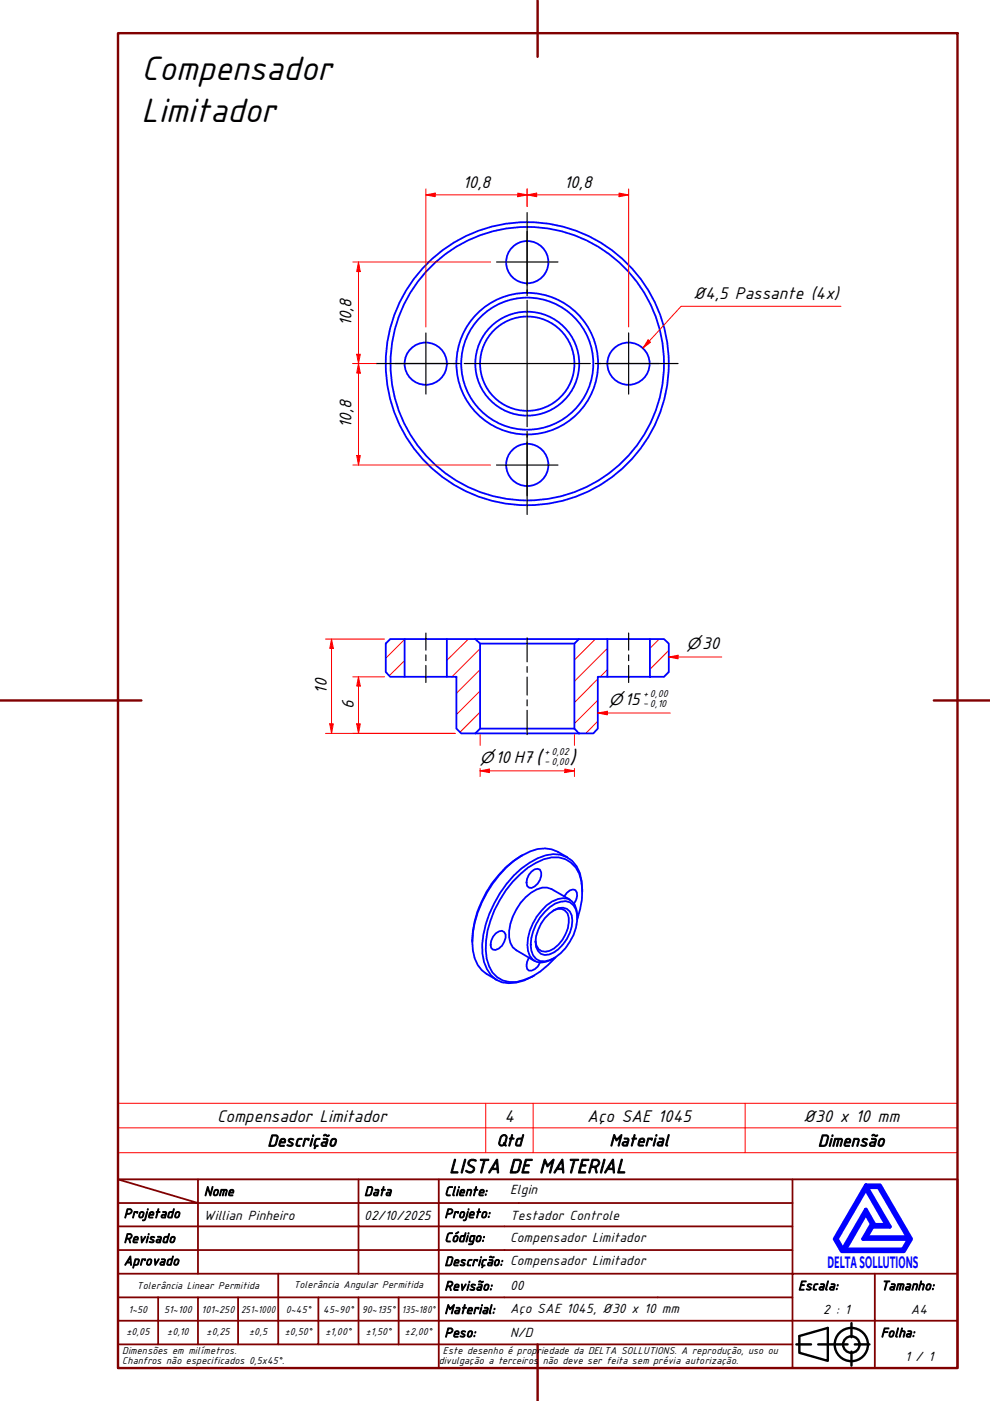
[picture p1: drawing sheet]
<svg xmlns="http://www.w3.org/2000/svg" width="210mm" height="297mm" viewBox="0 0 210 297" stroke-linecap="round" stroke-linejoin="round" font-family="sans-serif">
<!-- layer: Hatch (ABNT) -->
<g fill="none" stroke="#f00" stroke-width=".21">
<path d="M85.8 135.6l-4 4M94.8 135.5l-.1 .1M99.3 135.5l-4.6 4.5M101.8 137.5l-6 6M126.2 135.5l-4.4 4.4M128.8 137.5l-7 6.9M139.8 135.5l-2 2M141.8 137.9l-4 4M85.8 140.1l-3.3 3.1M101.8 151l-4.3 4.2M101.8 146.5l-5 5M101.8 142l-5 5"/>
<path d="M126.7 152.9l-2.5 2.6M126.7 148.4l-4.9 5M126.7 143.9l-4.9 5.1M128.8 142l-1.5 1.5M141.8 142.4l-1.1 1.1"/>
</g>
<!-- layer: Visible (ABNT) -->
<g fill="none" stroke="#00f" stroke-width=".38">
<path d="M82.7 135.5h3.1v8h-3.1l-.9-1v-6.1zM85.8 135.5h8.9M94.7 135.5h6.1l1 .9v18.1l-1 1h-3l-1-1v-11h-2.1zM100.8 135.5h21.9M101.8 136.4h20M121.8 136.4l.9-.9h6.1v8h-2.1v11l-.9 1h-3.1l-.9-1zM128.8 135.5h9M137.8 135.5h3l1 .9v6.1l-1 1h-3zM85.8 143.5h8.9M100.8 155.5h21.9M101.8 154.5h20M128.8 143.5h9"/>
<path d="M105.1 197.9l.7-.4 .6-.2 .5 .3a2.36 2.36 0 0 1-.5 2.9l-.6 .6-.7 .3-.6-.1a2 2 0 0 1 0-2.7zM110.7 181.3a22.2 22.2 0 0 0-10.6 18.4M112.7 184.8l.6-.5 .7-.1 .5 .2a2.96 2.96 0 0 1-1.8 3.9l-.6-.1a2.03 2.03 0 0 1 0-2.7zM115.5 193.3a5.7 5.7 0 0 1 4.5-2.2 2.88 2.88 0 0 1 2.4 2.9 10.5 10.5 0 0 1-5.8 9.6 2.69 2.69 0 0 1-4-2.1 10 10 0 0 1 2.9-8.2zM115.5 194.7a5.1 5.1 0 0 1 3.9-2.2 2.36 2.36 0 0 1 1.9 2.7 8.2 8.2 0 0 1-4.8 7.2 2.06 2.06 0 0 1-2.8-1.6 7.3 7.3 0 0 1 1.8-6.1zM117.3 193.1a2.04 2.04 0 0 1 3.3 1.4 7.5 7.5 0 0 1-4.1 7.1 2.07 2.07 0 0 1-3-2.1M119.6 190a1.97 1.97 0 0 1 2.4-1.3 2.3 2.3 0 0 1-.3 2.9M120.3 181.8a7.7 7.7 0 0 0-9.6-.5 23.3 23.3 0 0 0-10.6 18.4 7.7 7.7 0 0 0 5.2 8.1M120.8 190.7l-3.8-2.2a4 4 0 0 0-4.4 .8 11.7 11.7 0 0 0-4.7 9.4l.3 1.2 .5 .9 .8 .7 3.8 2.3M122.4 195a14.9 14.9 0 0 0 .4-9.8 5.6 5.6 0 0 0-7.5-3 20 20 0 0 0-10.5 10.8 18 18 0 0 0-1.6 10.2 5.6 5.6 0 0 0 4.8 5 11.1 11.1 0 0 0 8.2-3.6l1.6-1.6M122.4 194.6a4.9 4.9 0 0 0-1.2-3.5 3.5 3.5 0 0 0-4.1 0 11.2 11.2 0 0 0-5.1 10.5 2.87 2.87 0 0 0 3.9 2.3l1.6-.7M123.4 189.1a10.4 10.4 0 0 0-1.2-5.5 5.7 5.7 0 0 0-6.5-2.3 18 18 0 0 0-9.7 8.1 21.4 21.4 0 0 0-3.7 12.8 7.5 7.5 0 0 0 2.9 5.5 7.4 7.4 0 0 0 7.6-.6l.4-.2"/>
<path d="M112.1 203.1a2.03 2.03 0 0 0 0 2.7 2.35 2.35 0 0 0 2.4-1.7"/>
<circle cx="111.8" cy="55.6" r="4.5"/>
<circle cx="90.3" cy="77.1" r="4.5"/>
<circle cx="111.8" cy="77.1" r="10"/>
<circle cx="111.8" cy="77.1" r="11"/>
<circle cx="111.8" cy="77.1" r="15"/>
<circle cx="111.8" cy="77.1" r="14"/>
<circle cx="111.8" cy="77.1" r="29"/>
<circle cx="111.8" cy="77.1" r="30"/>
<circle cx="133.3" cy="77.1" r="4.5"/>
<circle cx="111.8" cy="98.6" r="4.5"/>
</g>
<path d="M25 239.1h178v-5.2h-178v10.5M103 233.9v10.5M113 233.9v10.5M158 233.9v10.5M203 239.1v5.3h-178M25 244.4v5.6h178v-5.6" fill="none" stroke="#f00" stroke-width=".21"/>
<!-- layer: Borda A3/A4 (ABNT) -->
<path d="M25 7h178v283.1h-178zM114 0v12.1M0 148.5h30M198 148.5h12M114 285v12" fill="none" stroke="#800000" stroke-width=".51"/>
<path d="M183.6 257.3l1.2 2.2-1.8 3.2h9.7l-1.2 2.2h-12.3zM183.6 252.1l4.4 7.6h-2.6l-1.8-3.2-4.9 8.4-1.3-2.2zM183.6 251.3h3l6.6 11.4-1.6 2.6h-13.1l-1.5-2.6zM183.8 251.7h2.5l6.2 10.6h-8.8l1.3-2.2h3.7zM185 259.7h.2l-.2 .2z" fill="none" stroke="#00f" stroke-width=".83"/>
<!-- layer: 0 -->
<path d="M178.5 265.3h13.1" fill="none" stroke="#000" stroke-width=".21"/>
<g fill="none" stroke="#800000" stroke-width=".38">
<path d="M25 250l17 5.1h-17M25 250h178v40.1h-178zM42 255.1h34v4.9h17M42 255.1v15M42 250v5.1M76 250v5.1h17v4.9M93 250v5.1h75M168 250v20.1h-143M25 260h51v10.1M25 275.1h17M33.5 275.1v9.9M50.5 275.1h-8.5v9.9"/>
<path d="M59 270.1v14.9h-8.5M67.5 275.1v9.9h-8.5M76 275.1v9.9h8.5M84.5 275.1v9.9M93 275.1h-42.5v9.9M93 260v5h-68M93 275.1v9.9h75M93 260h75M93 275.1h75M168 265h-75v10.1M185.5 270.1v9.9h17.5M203 270.1h-35v9.9h17.5v10.1"/>
<path d="M25 285h25.5M25 280h143v10.1M67.5 285h8.5M84.5 285h8.5v5.1"/>
</g>
<g fill="none" stroke="#000" stroke-width=".51">
<path d="M168.8 285h3.2M169.5 283.3l6-1.8v7l-6-1.7zM173.5 285h6.2M180.5 280.5v3M180.5 286.6v2.9M181.2 285h3.1"/>
<circle cx="180.5" cy="285.1" r="3.5"/>
<circle cx="180.5" cy="285.1" r="1.75"/>
</g>
<!-- layer: Marca de centro (ISO) -->
<g fill="none" stroke="#000" stroke-width=".25">
<path d="M105.3 55.5h13M111.8 49.1v13M111.8 45.1v15.3M79.8 77.1h15.3M83.8 77.1h13M90.3 70.6v13M96.1 77.1h1.3M98.4 77.1h26.8M111.8 61.5v1.2M111.8 63.7v26.8M126.2 77.1h1.2M126.7 77.1h13.1"/>
<path d="M128.4 77.1h15.4M133.3 70.6v13M105.3 98.6h13M111.8 92.1v13M111.8 91.4v1.3M111.8 93.7v15.4"/>
</g>
<!-- layer: Linha de centro (ISO) -->
<path d="M90.3 134.2v3.6M90.3 138.9v1.2M111.8 135.2v5.1M133.3 134.2v3.6M133.3 138.9v1.2M90.3 141.1v3.6M111.8 141.3v1.2M111.8 143.6v3.8M111.8 148.4v1.3M111.8 150.6v5.2M133.3 141.1v3.6" fill="none" stroke="#000" stroke-width=".25"/>
<path d="M90.3 41.3h2" fill="none" stroke="#f00" stroke-width=".21"/>
<path d="M90.3 41.3l2-.4v.8z" fill="#f00"/>
<path d="M90.3 41.3l2-.4v.8zM109.8 41.3h2" fill="none" stroke="#f00" stroke-width=".21"/>
<path d="M109.8 40.9l2 .4-2 .4z" fill="#f00"/>
<path d="M90.3 40.1v29.2M92.3 41.3h17.5M109.8 40.9l2 .4-2 .4zM111.8 40.1v3.7M131.3 41.3h2" fill="none" stroke="#f00" stroke-width=".21"/>
<path d="M131.3 40.9l2 .4-2 .4z" fill="#f00"/>
<path d="M111.8 41.3h2M131.3 40.9l2 .4-2 .4z" fill="none" stroke="#f00" stroke-width=".21"/>
<path d="M111.8 41.3l2-.4v.8z" fill="#f00"/>
<path d="M76 55.5v2.1M111.8 41.3l2-.4v.8zM111.8 40.1v3.7M113.8 41.3h17.5M133.3 40.1v29.2" fill="none" stroke="#f00" stroke-width=".21"/>
<path d="M76 55.5l.4 2.1h-.8z" fill="#f00"/>
<path d="M76 55.5l.4 2.1h-.8zM76 75.1v2" fill="none" stroke="#f00" stroke-width=".21"/>
<path d="M75.6 75.1h.8l-.4 2z" fill="#f00"/>
<path d="M74.8 55.5h29.2M76 57.6v17.5M74.8 77.1h3.7M75.6 75.1h.8l-.4 2zM76 77.1v2" fill="none" stroke="#f00" stroke-width=".21"/>
<path d="M76 77.1l.4 2h-.8z" fill="#f00"/>
<path d="M76 77.1l.4 2h-.8zM76 96.6v2" fill="none" stroke="#f00" stroke-width=".21"/>
<path d="M75.6 96.6h.8l-.4 2z" fill="#f00"/>
<path d="M74.8 77.1h5M76 79.1v17.5M74.8 98.6h29.2M75.6 96.6h.8l-.4 2z" fill="none" stroke="#f00" stroke-width=".21"/>
<path d="M137.7 72.3l-1.4 1.5" fill="none" stroke="#f00" stroke-width=".21"/>
<path d="M137.4 72.1l.5 .5-1.6 1.2z" fill="#f00"/>
<path d="M137.4 72.1l.5 .5-1.6 1.2zM178.3 64.9h-33.9l-6.7 7.4" fill="none" stroke="#f00" stroke-width=".21"/>
<path d="M70.3 153.5v2" fill="none" stroke="#f00" stroke-width=".21"/>
<path d="M69.9 153.5h.8l-.4 2z" fill="#f00"/>
<path d="M70.3 135.5v2M69.9 153.5h.8l-.4 2z" fill="none" stroke="#f00" stroke-width=".21"/>
<path d="M70.3 135.5l.4 2h-.8z" fill="#f00"/>
<path d="M69 135.5h12.5M70.3 135.5l.4 2h-.8zM70.3 137.5v16M69 155.5h27.5M76 143.5v2" fill="none" stroke="#f00" stroke-width=".21"/>
<path d="M76 143.5l.4 2h-.8z" fill="#f00"/>
<path d="M76 143.5l.4 2h-.8zM76 153.5v2" fill="none" stroke="#f00" stroke-width=".21"/>
<path d="M75.6 153.5h.8l-.4 2z" fill="#f00"/>
<path d="M141.8 139.3h2M74.8 143.5h6.7M74.8 155.5h21.7M75.6 153.5h.8l-.4 2zM76 145.5v8" fill="none" stroke="#f00" stroke-width=".21"/>
<path d="M141.8 139.3l2-.4v.8z" fill="#f00"/>
<path d="M141.8 139.3l2-.4v.8zM143.8 139.3h9.2M126.7 151.2h2.1" fill="none" stroke="#f00" stroke-width=".21"/>
<path d="M126.7 151.2l2.1-.4v.8z" fill="#f00"/>
<path d="M126.7 151.2l2.1-.4v.8zM128.8 151.2h13.3M101.8 163.4h2" fill="none" stroke="#f00" stroke-width=".21"/>
<path d="M101.8 163.4l2-.3v.7z" fill="#f00"/>
<path d="M101.8 163.4l2-.3v.7zM119.8 163.4h2" fill="none" stroke="#f00" stroke-width=".21"/>
<path d="M119.8 163.1l2 .3-2 .4z" fill="#f00"/>
<path d="M101.8 155.8v2.2M121.8 155.8v2.2M101.8 162.9v1.7M103.8 163.4h16M119.8 163.1l2 .3-2 .4zM121.8 162.9v1.7" fill="none" stroke="#f00" stroke-width=".21"/>
<g font-size="7.7">
<text x="30" y="17.1">Compensador</text>
<text x="30" y="26">Limitador</text>
</g>
<g font-size="4.6">
<text x="113.6" y="162">(</text>
<text x="120.7" y="162">)</text>
<text x="95.2" y="248.7">LISTA DE MATERIAL</text>
</g>
<g font-size="3.9">
<text x="98.1" y="39.8">10,8</text>
<text x="119.6" y="39.8">10,8</text>
<text x="146.9" y="63.4">Ø4,5 Passante (4x)</text>
<text x="74.5" y="69.2" transform="rotate(-90 74.5 69.2)">10,8</text>
<text x="74.5" y="90.7" transform="rotate(-90 74.5 90.7)">10,8</text>
<text x="69.3" y="147.1" transform="rotate(-90 69.3 147.1)">10</text>
<text x="75" y="150.4" transform="rotate(-90 75 150.4)">6</text>
<text x="46" y="237.8">Compensador Limitador</text>
<text x="106.9" y="237.8">4</text>
<text x="124.5" y="237.8">Aço SAE 1045</text>
<text x="170.3" y="237.8">Ø30 x 10 mm</text>
</g>
<g font-size="3.8">
<text x="56.7" y="243.1">Descrição</text>
<text x="105.3" y="243">Qtd</text>
<text x="129.2" y="243">Material</text>
<text x="173.4" y="243.1">Dimensão</text>
</g>
<text font-size="3.8" fill="#00f" x="175.5" y="268.8">DELTASOLLUTIONS</text>
<g font-size="3.4">
<text x="145.5" y="137.7">⌀30</text>
<text x="129.1" y="149.5">⌀15</text>
<text x="101.7" y="161.8">⌀10H7</text>
</g>
<g font-size="3">
<text x="43.2" y="253.5">Nome</text>
<text x="77.2" y="253.5">Data</text>
<text x="94.2" y="253.5">Cliente:</text>
<text x="108.1" y="253.2">Elgin</text>
<text x="26.2" y="263.5">Revisado</text>
<text x="26.2" y="258.2">Projetado</text>
<text x="43.2" y="258.6">Willian Pinheiro</text>
<text x="77.2" y="258.6">02/10/2025</text>
<text x="94.2" y="263.3">Código:</text>
<text x="94.2" y="258.2">Projeto:</text>
<text x="108.1" y="263.3">Compensador Limitador</text>
<text x="108.1" y="258.6">Testador Controle</text>
<text x="26.2" y="268.3">Aprovado</text>
<text x="94.2" y="268.4">Descrição: Compensador Limitador</text>
<text x="94.2" y="273.6">Revisão:</text>
<text x="108.1" y="273.5">00</text>
<text x="169.2" y="273.5">Escala:</text>
<text x="186.8" y="273.5">Tamanho:</text>
<text x="94.2" y="278.6">Material:</text>
<text x="108.1" y="278.4">Aço SAE 1045, Ø30 x 10 mm</text>
<text x="174.6" y="278.6">2 : 1</text>
<text x="193.1" y="278.6">A4</text>
<text x="94.2" y="283.5">Peso:</text>
<text x="108.1" y="283.5">N/D</text>
<text x="186.8" y="283.5">Folha:</text>
<text x="191.9" y="288.5">1 / 1</text>
</g>
<g font-size="2.3">
<text x="136.3" y="149.7">- 0,10</text>
<text x="136.3" y="147.7">+ 0,00</text>
<text x="115.4" y="162">- 0,00</text>
<text x="115.4" y="160">+ 0,02</text>
<text x="29" y="273.4">Tolerância Linear Permitida</text>
<text x="62.3" y="273.2">Tolerância Angular Permitida</text>
<text x="27.2" y="278.3">1~50</text>
<text x="34.8" y="278.3">51~100</text>
<text x="42.7" y="278.3">101~250</text>
<text x="51.1" y="278.3">251~1000</text>
<text x="60.6" y="278.3">0~45°</text>
<text x="68.5" y="278.3">45~90°</text>
<text x="76.7" y="278.3">90~135°</text>
<text x="85.2" y="278.3">135~180°</text>
<text x="25.9" y="287.1">Dimensões em milímetros.</text>
<text x="26.8" y="283.1">±0,05</text>
<text x="35.4" y="283.1">±0,10</text>
<text x="43.8" y="283.1">±0,25</text>
<text x="52.8" y="283.1">±0,5</text>
<text x="60.4" y="283.1">±0,50°</text>
<text x="69" y="283.1">±1,00°</text>
<text x="77.5" y="283.1">±1,50°</text>
<text x="85.9" y="283.1">±2,00°</text>
<text x="93.9" y="287.1">Este desenho é propriedade da DELTA SOLLUTIONS. A reprodução, uso ou</text>
<text x="25.9" y="289.2">Chanfros não especificados 0,5x45°.</text>
<text x="93" y="289.2">divulgação a terceiros</text>
<text x="115.1" y="289.2">não deve ser feita sem prévia autorização.</text>
</g>
</svg>
